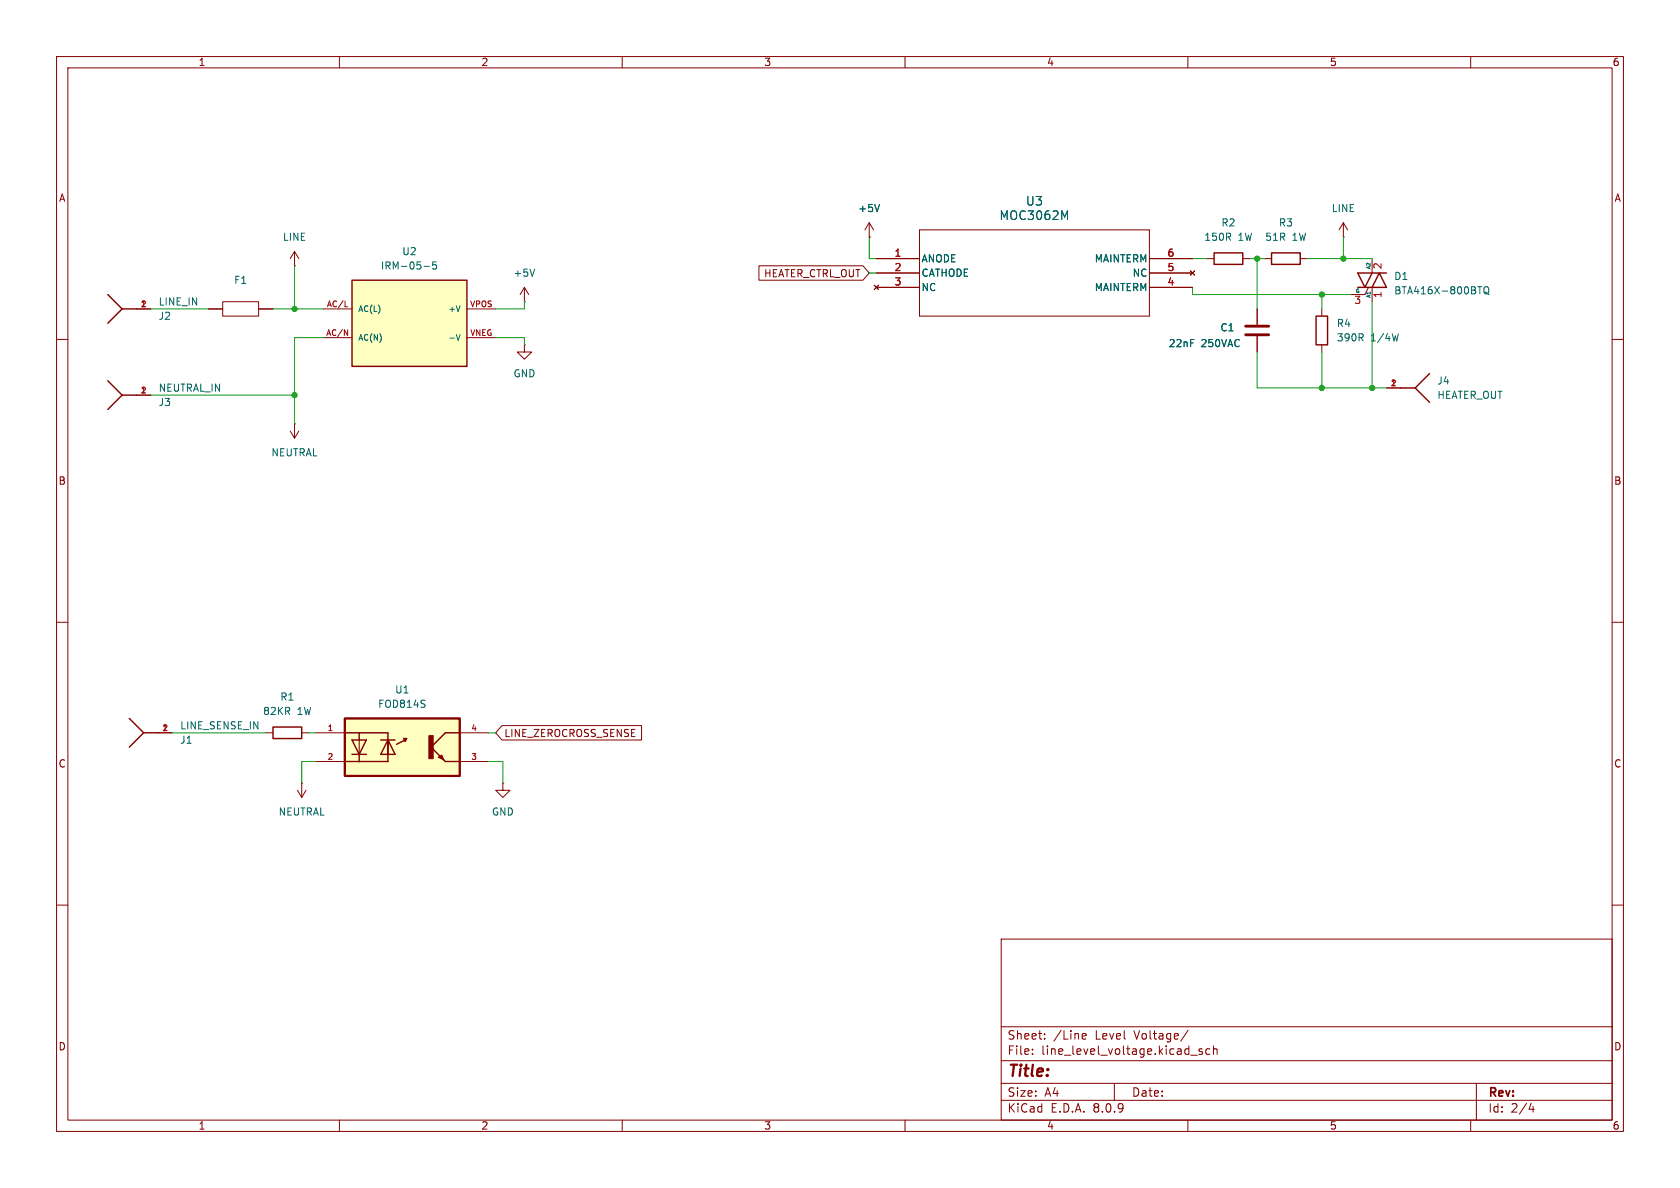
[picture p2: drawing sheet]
<svg xmlns="http://www.w3.org/2000/svg" width="297mm" height="210mm" viewBox="0 0 297 210" stroke-linecap="round" stroke-linejoin="round" font-family="sans-serif">
<g fill="none" stroke="#840000" stroke-width=".18">
<path d="M10 10h277v190h-277zM12 12h273v186h-273zM60 10v2M110 10v2M160 10v2M210 10v2M260 10v2M10 60h2M51.3 76.2l.8 1.3M52.1 74.9h.1M52.1 74.9v2.6M52.8 76.2l-.7 1.3"/>
<path d="M285 60h2M10 110h2M285 110h2M47 129.5h1.3M53.3 129.5h1.3M10 160h2M177 166h108v32h-108zM285 160h2M60 198v2M110 198v2M160 198v2M177 194.5h108"/>
<path d="M177 191.5h108M177 187.5h108M177 181.5h108M182.5 186.3v.1M182.5 185.5v.1M184.7 183.6v.1M184.7 182.8v.1M191.4 183.6h.6M191.4 182.8l.4-.1 .2 .4-.7 .1M197 191.5v3M210 198v2M210 182.1l-1.3 2"/>
<path d="M210.5 186.5h1.2M212.5 185.5l-.3-.1-.2 .2v.2l.5 .2v.3h-.5M213.9 185.5l-.4-.1-.3 .3v.4l.1 .2h.6M214.5 185.5l.2-.1 .4 .1 .1 .9M214.5 184.9v1.5M260 198v2M261 191.5v6.5M270.7 195l-.4 1.1h.9M271 195.6v1"/>
</g>
<path d="M48.3 128.5h5v2.1h-5z" fill="none" stroke="#840000" stroke-width=".25"/>
<path d="M61 127h20.3v10.2h-20.3z" fill="#ffffc2"/>
<path d="M61 127h20.3v10.2h-20.3z" fill="none" stroke="#840000" stroke-width=".41"/>
<g fill="none" stroke="#840000" stroke-width=".25">
<path d="M19 52.1l2.6 2.5M21.6 54.6l-2.6 2.6M21.6 54.6h2.5M214.6 44.7h5.1v2h-5.1zM224.8 44.7h5.1v2h-5.1zM19 67.3l2.6 2.6M21.6 69.9l-2.6 2.5M21.6 69.9h2.5M22.9 127l2.5 2.5M25.4 129.5h2.5M25.4 129.5l-2.5 2.6M61 129.5h7.6v5.1h-7.6"/>
<path d="M62.2 133.4h2.6M62.2 130.8h2.6l-1.3 2.6zM63.5 129.5v1.3M63.5 133.4v1.2M67.3 130.8h2.5M68.6 130.8l1.2 2.6h-2.5zM71.4 130.6h.5l-.3 .5zM71.6 130.8l-1.5 .8M81.3 129.5h-2.6l-2.5 2.6 2.5 2.5h2.6"/>
</g>
<g fill="none" stroke="#840000" stroke-width=".18">
<path d="M153.7 39.4l-.8 1.2M153.7 39.4v2.5M153.7 39.4l.7 1.2M237.5 39.4l-.8 1.2M237.5 39.4v2.5M237.5 39.4l.8 1.2M24.1 54.6h2.6M36.8 54.6h2.6M39.4 53.3h6.3v2.6h-6.3zM45.7 54.6h2.6M52.1 47h.1M52.1 44.5l-.8 1.2"/>
<path d="M52.1 44.5v2.5M52.1 44.5l.7 1.2M92.7 53.3h.1M92.7 50.8l-.8 1.3M92.7 50.8v2.5M92.7 50.8l.8 1.3M153.7 41.9h.1M154.6 50.4l.7 .8M154.9 45.7h7.7M154.9 48.3h7.7M154.9 50.8h7.7M155.3 50.4l-.7 .8"/>
<path d="M162.6 40.6h40.6v15.3h-40.6zM203.2 45.7h7.6M203.2 48.3h7.6M203.2 50.8h7.6M210.4 47.9l.8 .7M211.2 47.9l-.8 .7M213.4 45.7h1.2M219.7 45.7h1.3M222.2 54.6v2.8M222.2 59.4v2.8M223.5 45.7h1.3M229.9 45.7h1.2"/>
<path d="M237.5 41.9h.1M24.1 69.9h2.6M92.7 61v1.2h1.3l-1.3 1.3-1.3-1.3h1.3M92.7 61h.1M27.9 129.5h2.6M52.6 139.7l.7 1.3M53.3 138.4h.1M53.3 138.4v2.6M54.1 139.7l-.8 1.3M55.9 129.5h5.1M55.9 134.6h5.1M63.5 130.8v2.6"/>
<path d="M68.6 130.8v2.6M81.3 129.5h5.1M81.3 134.6h5.1M88.9 138.4v1.3h1.3l-1.3 1.3-1.3-1.3h1.3M88.9 138.4h.1"/>
</g>
<g fill="#840000" stroke="#840000" stroke-width=".18">
<path d="M77.5 133.9l.6-.4 .4 .9z"/>
<path d="M75.8 130h.8v4.1h-.8z"/>
</g>
<path d="M220.2 59.2h4.1M220.2 57.7h4.1" fill="none" stroke="#840000" stroke-width=".51"/>
<path d="M155.5 36.1l-.4 1.3M188.2 38.4l.5-1.1v1.5M94.5 47.6l-.4 1.2" fill="none" stroke="#006464" stroke-width=".18"/>
<path d="M62.2 49.5h20.3v15.3h-20.3z" fill="#ffffc2"/>
<path d="M62.2 49.5h20.3v15.3h-20.3zM232.7 55.9h2v5.1h-2zM240 50.8h5.1l-1.3-2.5-1.2 2.5M242.6 48.3l-1.3 2.5-1.3-2.5h5.1M247.6 68.6h2.6M250.2 68.6l2.5 2.5M252.7 66l-2.5 2.6" fill="none" stroke="#840000" stroke-width=".25"/>
<g fill="none" stroke="#840000" stroke-width=".18">
<path d="M57.1 54.6h5.1M57.1 59.7h5.1M82.5 54.6h5.1M82.5 59.7h5.1M134.2 47h18.4l1.1 1.3-1.1 1.2h-18.4zM153.7 41.9h.1M154.6 50.4l.7 .8M154.9 45.7h7.7M154.9 48.3h7.7M154.9 50.8h7.7M155.3 50.4l-.7 .8M203.2 45.7h7.6"/>
<path d="M203.2 48.3h7.6M203.2 50.8h7.6M210.4 47.9l.8 .7M211.2 47.9l-.8 .7M222.2 54.6v2.8M222.2 59.4v2.8M233.7 54.6v1.3M241.9 50.8l-.6 1.3h-2.5M242.6 45.7v2.6M242.6 50.8v2.5M233.7 61v1.2M245.1 68.6h2.5"/>
<path d="M88.7 128.3h24.7v2.5h-24.7l-1.1-1.3z"/>
</g>
<path d="M60.9 58.3l.6 1v-1M61 54.2h.5" fill="none" stroke="#a90000" stroke-width=".18"/>
<path d="M155.5 36.1l-.4 1.3M188.2 38.4l.5-1.1v1.5M75 47.1h.9M77.1 46.3h-.6v.6l.2-.1h.4l.1 .2-.1 .4-.1 .2-.5-.2M81.3 59.1l-.3 1.1M247.2 59l-.3 1.3M261.2 50.7h.8M262.5 50.7h.1a.43 .43 0 0 1 .6 .4v.4a.42 .42 0 0 1-.4 .5 .42 .42 0 0 1-.5-.5v-.4zM262.6 51.6l.6 .5" fill="none" stroke="#006464" stroke-width=".18"/>
<g fill="none" stroke="#009600" stroke-width=".18">
<path d="M26.7 54.6h10.1M48.3 54.6h8.8M52.1 47v7.6M57.1 59.7h-5v15.2M87.6 59.7h5.1v1.3M92.7 53.3v1.3h-5.1M153.7 41.9v3.8h1.2M153.7 48.3h1.2M210.8 50.8v1.3h28M210.8 45.7h2.6M221 45.7h2.5M222.2 45.7v8.9"/>
<path d="M231.1 45.7h11.5M233.7 52.1v2.5M237.5 41.9v3.8M242.6 53.3v15.3M26.7 69.9h25.4M222.2 62.2v6.4h22.9M233.7 62.2v6.4M30.5 129.5h16.5M54.6 129.5h1.3M55.9 134.6h-2.6v3.8M86.4 129.5h1.2M86.4 134.6h2.5v3.8"/>
</g>
<g fill="#009600" stroke="#009600" stroke-width=".18">
<circle cx="233.7" cy="52.1" r=".46"/>
<circle cx="237.5" cy="45.7" r=".46"/>
<circle cx="222.2" cy="45.7" r=".46"/>
<circle cx="242.6" cy="68.6" r=".46"/>
<circle cx="233.7" cy="68.6" r=".46"/>
<circle cx="52.1" cy="69.9" r=".46"/>
<circle cx="52.1" cy="54.6" r=".46"/>
</g>
<text font-size="2.8" fill="#840000" x="178" y="190.9">Title:</text>
<g font-size="2.1" fill="#006464">
<text x="176.6" y="39.1">MOC3062M</text>
<text x="181.3" y="36.6">U3</text>
</g>
<g font-size="2.1" fill="#840000">
<text x="178" y="184">Sheet:</text>
<text x="186.2" y="184">/Line</text>
<text x="193.7" y="184">Level</text>
<text x="200.7" y="184">Voltage/</text>
<text x="178" y="186.7">File:</text>
<text x="184.1" y="186.7">line_level_voltage.kicad_sch</text>
<text x="178" y="196.9">KiCad</text>
<text x="178" y="194.1">Size:</text>
<text x="184.7" y="194.1">A4</text>
<text x="185.7" y="196.9">E.D.A.</text>
<text x="193.3" y="196.9">8.0.9</text>
<text x="200" y="194.1">Date:</text>
<text x="263" y="194.3">Rev:</text>
<text x="263" y="196.9">Id:</text>
<text x="267.1" y="196.9">2/4</text>
</g>
<g font-size="1.8" fill="#840000">
<text x="35" y="11.9">1</text>
<text x="85" y="11.9">2</text>
<text x="135" y="11.9">3</text>
<text x="185" y="11.9">4</text>
<text x="235" y="11.9">5</text>
<text x="285" y="11.9">6</text>
<text x="10.3" y="35.9">A</text>
<text x="285.3" y="35.9">A</text>
<text x="135" y="49.2">HEATER_CTRL_OUT</text>
<text x="10.3" y="85.9">B</text>
<text x="285.3" y="85.9">B</text>
<text x="89.1" y="130.5">LINE_ZEROCROSS_SENSE</text>
<text x="10.3" y="135.9">C</text>
<text x="285.3" y="135.9">C</text>
<text x="10.3" y="185.9">D</text>
<text x="285.3" y="185.9">D</text>
<text x="35" y="199.9">1</text>
<text x="85" y="199.9">2</text>
<text x="135" y="199.9">3</text>
<text x="185" y="199.9">4</text>
<text x="235" y="199.9">5</text>
<text x="285" y="199.9">6</text>
</g>
<g font-size="1.8" fill="#006464">
<text x="151.6" y="37.7">+5V</text>
<text x="215.8" y="40.2">R2</text>
<text x="226" y="40.2">R3</text>
<text x="235.3" y="37.7">LINE</text>
<text x="49.9" y="42.8">LINE</text>
<text x="67.2" y="47.9">IRM-05-5</text>
<text x="71" y="45.3">U2</text>
<text x="162.8" y="46.6">ANODE</text>
<text x="193.4" y="46.6">MAINTERM</text>
<text x="212.8" y="42.8">150R</text>
<text x="218.9" y="42.8">1W</text>
<text x="223.6" y="42.8">51R</text>
<text x="228.4" y="42.8">1W</text>
<text x="41.3" y="50.4">F1</text>
<text x="90.7" y="49.1">+5V</text>
<text x="162.8" y="49.1">CATHODE</text>
<text x="162.8" y="51.7">NC</text>
<text x="193.4" y="51.7">MAINTERM</text>
<text x="200.1" y="49.1">NC</text>
<text x="246.4" y="49.7">D1</text>
<text x="246.4" y="52.2">BTA416X-800BTQ</text>
<text x="27.9" y="56.7">J2</text>
<text x="27.9" y="54.2">LINE_IN</text>
<text x="215.7" y="58.8">C1</text>
<text x="236.2" y="58">R4</text>
<text x="206.5" y="61.6">22nF</text>
<text x="212.3" y="61.6">250VAC</text>
<text x="236.2" y="60.6">390R</text>
<text x="242.3" y="60.6">1/4W</text>
<text x="27.9" y="72">J3</text>
<text x="27.9" y="69.4">NEUTRAL_IN</text>
<text x="90.7" y="66.9">GND</text>
<text x="254" y="68.2">J4</text>
<text x="254" y="70.7">HEATER_OUT</text>
<text x="47.9" y="80.9">NEUTRAL</text>
<text x="49.5" y="124.1">R1</text>
<text x="66.8" y="125.3">FOD814S</text>
<text x="69.7" y="122.8">U1</text>
<text x="31.8" y="131.7">J1</text>
<text x="31.8" y="129.1">LINE_SENSE_IN</text>
<text x="46.4" y="126.6">82KR</text>
<text x="52.5" y="126.6">1W</text>
<text x="49.2" y="144.4">NEUTRAL</text>
<text x="86.9" y="144.4">GND</text>
</g>
<g font-size="1.8" fill="#a90000">
<text x="158" y="45.5">1</text>
<text x="206.3" y="45.5">6</text>
<text x="244.6" y="47.7" transform="rotate(-90 244.6 47.7)">2</text>
<text x="158" y="48">2</text>
<text x="158" y="50.5">3</text>
<text x="206.3" y="50.5">4</text>
<text x="206.3" y="48">5</text>
<text x="244.6" y="52.8" transform="rotate(-90 244.6 52.8)">1</text>
<text x="239.3" y="54.1">3</text>
</g>
<g font-size="1.4" fill="#a90000">
<text x="24.8" y="54.4">1</text>
<text x="57.6" y="59.4">AC/N</text>
<text x="57.7" y="54.4">AC/L</text>
<text x="83" y="54.4">VPOS</text>
<text x="83" y="59.4">VNEG</text>
<text x="24.8" y="69.6">1</text>
<text x="245.8" y="68.3">1</text>
<text x="28.6" y="129.3">1</text>
<text x="57.8" y="129.3">1</text>
<text x="83.2" y="129.3">4</text>
<text x="57.8" y="134.4">2</text>
<text x="83.2" y="134.4">3</text>
</g>
<g font-size="1.4" fill="#006464">
<text x="63.2" y="55.3">AC(L)</text>
<text x="79.2" y="55.3">+V</text>
<text x="63.2" y="60.4">AC(N)</text>
<text x="79.2" y="60.4">-V</text>
</g>
<g font-size=".9" fill="#006464">
<text x="242.3" y="47.7" transform="rotate(-90 242.3 47.7)">A2</text>
<text x="239.5" y="51.8">G</text>
<text x="242.3" y="52.8" transform="rotate(-90 242.3 52.8)">A1</text>
</g>
</svg>
